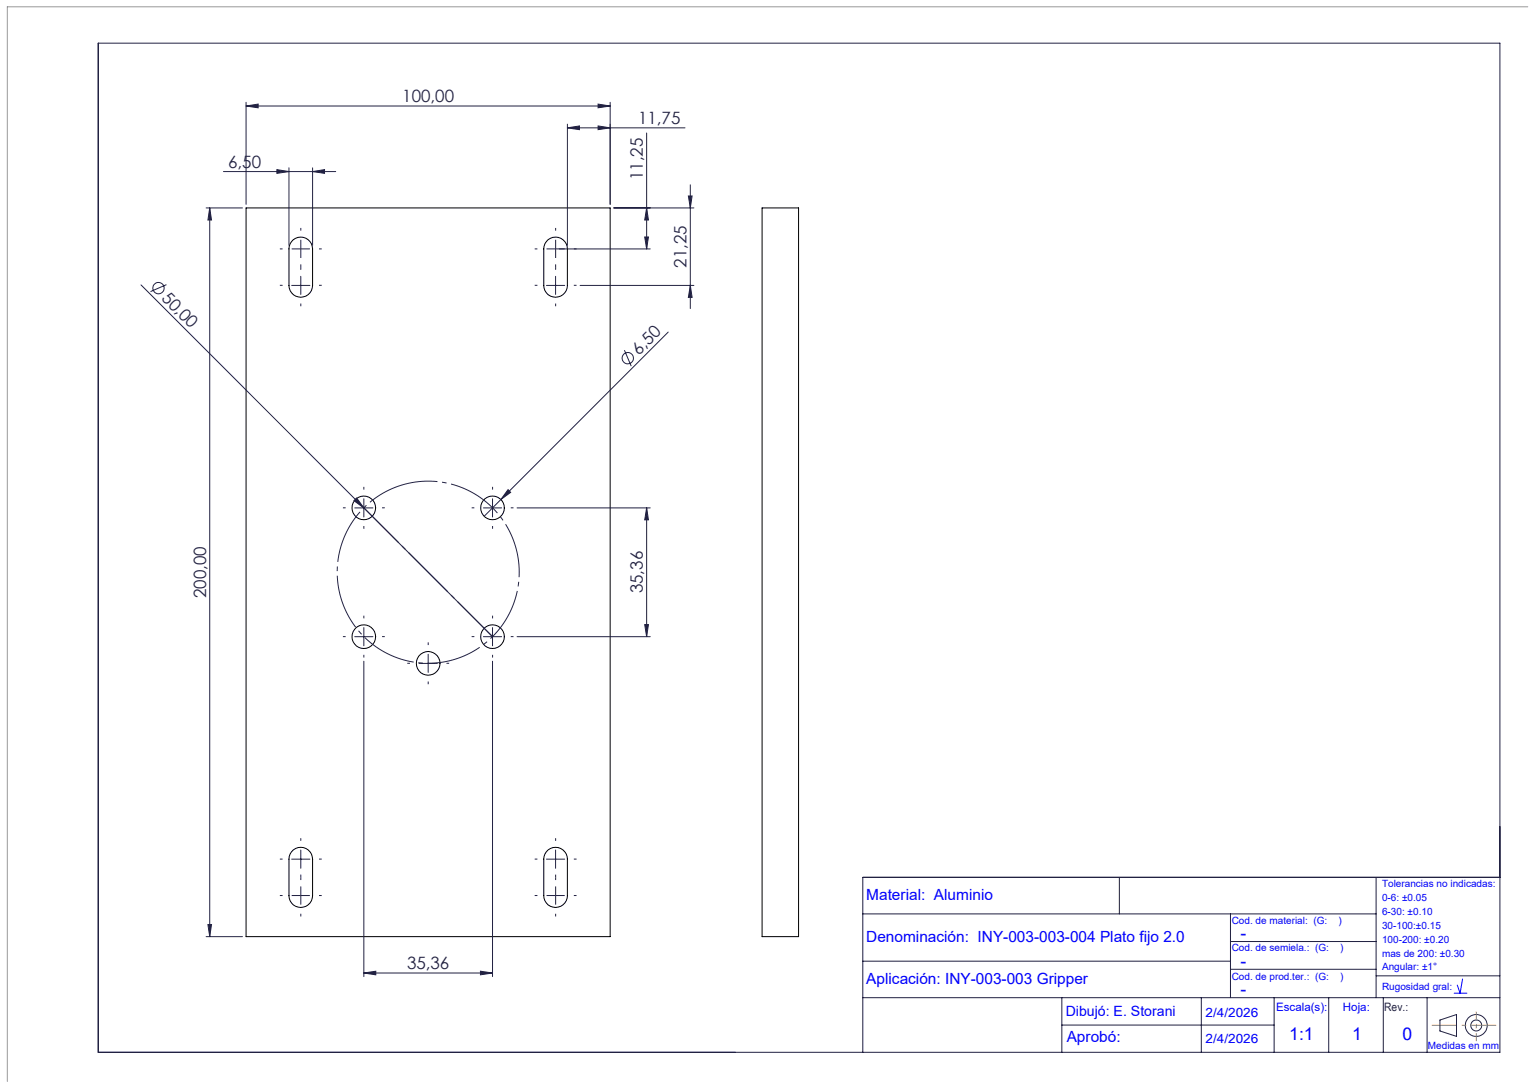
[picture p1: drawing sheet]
<svg xmlns="http://www.w3.org/2000/svg" width="420mm" height="297mm" viewBox="0 0 420 297" stroke-linecap="round" stroke-linejoin="round" font-family="sans-serif">
<g fill="none" stroke="#000" stroke-width=".27">
<path d="M67.6 57.1h100v200h-100zM209.3 57.1h10.1v200h-10.1zM80.6 65.8a3.3 3.3 0 0 1 3.4-.4 3.3 3.3 0 0 1 1.9 2.9v10a3.2 3.2 0 0 1-3.3 3.3 3.2 3.2 0 0 1-3.2-3.3v-10a3.3 3.3 0 0 1 1.2-2.5zM150.6 65.8a3.3 3.3 0 0 1 3.4-.4 3.3 3.3 0 0 1 1.9 2.9v10a3.2 3.2 0 0 1-3.3 3.3 3.2 3.2 0 0 1-3.2-3.3v-10a3.3 3.3 0 0 1 1.2-2.5zM80.6 233.3a3.3 3.3 0 0 1 3.4-.4 3.3 3.3 0 0 1 1.9 2.9v10a3.2 3.2 0 0 1-3.3 3.3 3.2 3.2 0 0 1-3.2-3.3v-10a3.3 3.3 0 0 1 1.2-2.5zM150.6 233.3a3.3 3.3 0 0 1 3.4-.4 3.3 3.3 0 0 1 1.9 2.9v10a3.2 3.2 0 0 1-3.3 3.3 3.2 3.2 0 0 1-3.2-3.3v-10a3.3 3.3 0 0 1 1.2-2.5z"/>
<circle cx="99.9" cy="139.4" r="3.3"/>
<circle cx="135.3" cy="139.4" r="3.3"/>
<circle cx="99.9" cy="174.8" r="3.3"/>
<circle cx="135.3" cy="174.8" r="3.3"/>
<circle cx="117.6" cy="182.1" r="3.3"/>
</g>
<g fill="none" stroke="#212142" stroke-width=".27">
<path d="M27 11.8h385v277.1h-385zM67.6 29.1l3.3-.5v1zM67.6 28.1v28M67.6 29.1h100M155.9 35.1l3.3-.5v1zM155.9 34.1v33.2M155.9 35.1h32.3M164.3 34.6l3.3 .5-3.3 .5zM164.3 28.6l3.3 .5-3.3 .5zM167.6 28.1v28M177.6 36.5v31.8M56.6 57.1h10"/>
<path d="M57.6 57.1l.5 3.3h-1zM57.6 57.1v200M61.4 47.1h30.8M76.1 46.6l3.3 .5-3.3 .5zM79.4 46.1v21.2M85.9 47.1l3.2-.5v1zM85.9 46.1v21.2M168.6 57.1h22M177.6 57.1l.5 3.3h-1zM189.1 53.8h1l-.5 3.3zM189.6 50.7v34M38.7 78.2l61.2 61.2"/>
<path d="M45.7 78.1l-4.4 1.9M80.1 78.3h5M82.6 75.8v5M150.1 78.3h5M152.6 75.8v5M153.6 68.3h25M159.3 78.3h31.3M177.1 65h1l-.5 3.3zM189.6 78.3l.5 3.3h-1zM171.5 96.1l1.9 4.4M183.6 91.2l-50.6 50.5M97.2 137.4l.8-.7 1.9 2.7z"/>
<path d="M97.4 139.4h5M99.9 136.9v5M99.9 139.4l35.4 35.4M132.8 139.4h5M135.3 136.9v5M139.6 134.4l.7 .7-2.7 2zM142 139.4h36.6M177.6 139.4l.5 3.3h-1zM177.6 139.4v35.4M97.4 174.8h5M99.9 172.3v5M117.6 179.6v5"/>
<path d="M132.8 174.8h5M135.3 172.3v5M142 174.8h36.6M177.1 171.4h1l-.5 3.4zM99.9 181.5v86.6M115.1 182.1h5M135.3 181.5v86.6M80.1 235.8h5M82.6 233.3v5M150.1 235.8h5M152.6 233.3v5M56.6 257.1h10"/>
<path d="M57.1 253.8h1l-.5 3.3zM237 250.9h141M307.5 240.8v10.1M338 250.9v23M338 258.4h40M378 240.8v33.1M412 240.8h-175v48.1M99.9 267.1l3.3-.5v1zM99.9 267.1h35.4M132 266.6l3.3 .5-3.3 .5zM237 263.8h101M237 273.9h175"/>
<path d="M291.7 273.9v15M330 273.9v15M338 266.1h40M350 273.9v15M365 273.9v15M378 267.9h34M380 273.9v15M392 273.9v15M395.5 280l4.6-1.5v6l-4.6-1.5zM291.7 281.4h58.3"/>
<circle cx="43.5" cy="79.1" r="1.55"/>
<circle cx="172.4" cy="98.3" r="1.56"/>
<circle cx="405.5" cy="281.5" r="1.49"/>
<circle cx="405.5" cy="281.5" r="3"/>
</g>
<path d="M110.3 133.2a25 25 0 0 0-10.1 41.8 25 25 0 0 0 41.6-11.4 25 25 0 0 0-30.1-30.8l-1.4 .4" fill="none" stroke="#212142" stroke-width=".27" stroke-dasharray="15.2 1.3 1.3 1.3" stroke-dashoffset="5.3" stroke-linecap="butt"/>
<g fill="none" stroke="#212142" stroke-width=".27" stroke-dasharray="15.2 1.3 1.3 1.3" stroke-linecap="butt">
<path d="M77.6 78.3h-.7M77.6 68.3h-.7M82.6 73.3v-.7M82.6 68.3h-2.5M82.6 68.3v2.5M82.6 68.3h2.5M82.6 68.3v-2.5M82.6 73.3v.8M82.6 63.3v-.7M87.6 78.3h.8M87.6 68.3h.8M147.6 78.3h-.7"/>
<path d="M147.6 68.3h-.7M152.6 73.3v-.7M152.6 68.3h-2.5M152.6 68.3v2.5M152.6 68.3h2.5M152.6 68.3v-2.5M152.6 73.3v.8M152.6 63.3v-.7M157.6 78.3h.8M157.6 68.3h.8M82.6 83.3v.8M152.6 83.3v.8"/>
<path d="M94.9 139.4h-.7M99.9 134.4v-.8M104.9 139.4h.8M130.3 139.4h-.7M135.3 134.4v-.8M140.3 139.4h.8M99.9 144.4v.7M135.3 144.4v.7M94.9 174.7h-.7M99.9 179.7v.8M99.9 169.7v-.7M104.9 174.7h.8"/>
<path d="M117.6 177.1v-.8M130.3 174.7h-.7M135.3 179.7v.8M135.3 169.7v-.7M140.3 174.7h.8M112.6 182.1h-.7M117.6 187.1v.7M122.6 182.1h.8M77.6 235.8h-.7M82.6 230.8v-.7M87.6 235.8h.8M147.6 235.8h-.7"/>
<path d="M152.6 230.8v-.7M157.6 235.8h.8M77.6 245.8h-.7M82.6 240.8v.8M82.6 245.8h2.5M82.6 245.8v-2.5M82.6 245.8h-2.5M82.6 245.8v2.5M82.6 240.8v-.7M82.6 250.8v.8M87.6 245.8h.8M147.6 245.8h-.7"/>
<path d="M152.6 240.8v.8M152.6 245.8h2.5M152.6 245.8v-2.5M152.6 245.8h-2.5M152.6 245.8v2.5M152.6 240.8v-.7M152.6 250.8v.8M157.6 245.8h.8"/>
</g>
<path d="M405.5 277.6v8.2" fill="none" stroke="#ff8000" stroke-width=".27" stroke-dasharray="15.2 1.3 1.3 1.3" stroke-dashoffset="13.1" stroke-linecap="butt"/>
<path d="M393.3 281.5h17.7" fill="none" stroke="#ff8000" stroke-width=".27" stroke-dasharray="15.2 1.3 1.3 1.3" stroke-dashoffset="8.3" stroke-linecap="butt"/>
<path d="M99.9 139.4l35.4 35.3" fill="none" stroke="#212142" stroke-width=".27" stroke-dasharray="15.2 1.3 1.3 1.3" stroke-dashoffset="1.7" stroke-linecap="butt"/>
<path d="M419.7 1.9h-417.7v295" fill="none" stroke="#9a9a9a" stroke-width=".27"/>
<path d="M399.5 272.6h3.4M401.7 268.7l-.6 3.9-.8-2.2" fill="none" stroke="#00f" stroke-width=".27"/>
<g fill="#212142">
<path d="M139.6 134.4l.7 .7-2.7 2z"/>
<path d="M97.2 137.4l.8-.7 1.9 2.7z"/>
<path d="M155.9 35.1l3.3-.5v1zM164.3 34.6l3.3 .5-3.3 .5z"/>
<path d="M164.3 28.6l3.3 .5-3.3 .5zM67.6 29.1l3.3-.5v1z"/>
<path d="M132 266.6l3.3 .5-3.3 .5zM99.9 267.1l3.3-.5v1zM85.9 47.1l3.2-.5v1zM76.1 46.6l3.3 .5-3.3 .5z"/>
<path d="M177.1 65h1l-.5 3.3zM177.6 57.1l.5 3.3h-1zM189.6 78.3l.5 3.3h-1zM189.1 53.8h1l-.5 3.3z"/>
<path d="M57.6 57.1l.5 3.3h-1zM57.1 253.8h1l-.5 3.3zM177.6 139.4l.5 3.3h-1zM177.1 171.4h1l-.5 3.4z"/>
</g>
<g font-size="4.8" fill="#00f">
<text x="340.8" y="257.8">-</text>
<text x="340.8" y="265.4">-</text>
<text x="340.8" y="273.2">-</text>
<text x="354.2" y="285.4">1:1</text>
<text x="371.4" y="285.4">1</text>
<text x="385.2" y="285.4">0</text>
</g>
<g font-size="4.7" fill="#212142">
<text x="110.5" y="28.1">100,00</text>
<text x="175.3" y="34.1">11,75</text>
<text x="62.7" y="46.1">6,50</text>
<text x="176.6" y="49.4" transform="rotate(-90 176.6 49.4)">11,25</text>
<text x="188.6" y="73.5" transform="rotate(-90 188.6 73.5)">21,25</text>
<text x="44.2" y="82.1" transform="rotate(45 44.2 82.1)">50,00</text>
<text x="175.5" y="97.7" transform="rotate(-45 175.5 97.7)">6,50</text>
<text x="56.6" y="164.2" transform="rotate(-90 56.6 164.2)">200,00</text>
<text x="176.6" y="162.9" transform="rotate(-90 176.6 162.9)">35,36</text>
<text x="111.8" y="266.1">35,36</text>
</g>
<g font-size="4.2" fill="#00f">
<text x="238" y="247">Material: Aluminio</text>
<text x="238" y="258.5">Denominación: INY-003-003-004 Plato fijo 2.0</text>
<text x="238" y="270.1">Aplicación: INY-003-003 Gripper</text>
<text x="293" y="286">Aprobó:</text>
</g>
<text font-size="3.9" fill="#00f" x="292.8" y="279">Dibujó: E. Storani</text>
<g font-size="3.5" fill="#00f">
<text x="331.2" y="279.1">2/4/2026</text>
<text x="331.2" y="286.3">2/4/2026</text>
</g>
<g font-size="3.2" fill="#00f">
<text x="350.5" y="277.5">Escala(s):</text>
<text x="368.9" y="277.5">Hoja:</text>
</g>
<text font-size="3.2" fill="#212142" x="380.2" y="277.6">Rev.:</text>
<g font-size="2.7" fill="#00f">
<text x="379.6" y="243.6">Tolerancias no indicadas:</text>
<text x="379.6" y="247.4">0-6: ±0.05</text>
<text x="379.6" y="251.2">6-30: ±0.10</text>
<text x="338.3" y="253.6">Cod. de material: (G:</text>
<text x="367.7" y="253.6">)</text>
<text x="379.6" y="255">30-100:±0.15</text>
<text x="338.3" y="261.2">Cod. de semiela.: (G:</text>
<text x="368.1" y="261.2">)</text>
<text x="379.6" y="258.8">100-200: ±0.20</text>
<text x="379.6" y="262.6">mas de 200: ±0.30</text>
<text x="338.3" y="269">Cod. de prod.ter.: (G:</text>
<text x="368.1" y="269">)</text>
<text x="379.6" y="266.4">Angular: ±1°</text>
<text x="379.6" y="271.8">Rugosidad gral:</text>
<text x="392.2" y="288">Medidas en mm</text>
</g>
</svg>
